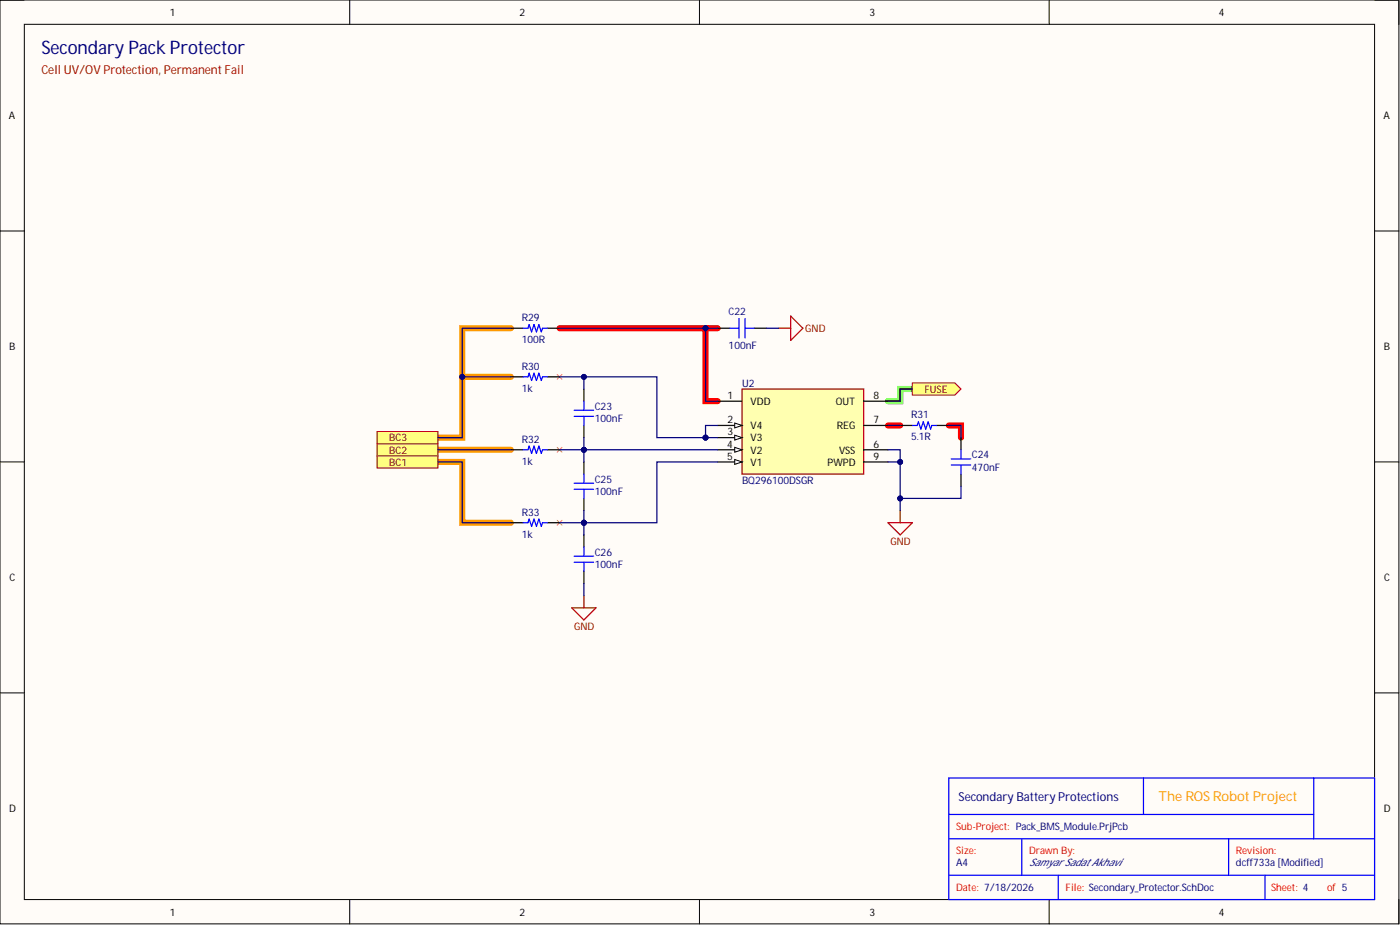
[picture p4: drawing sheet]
<svg xmlns="http://www.w3.org/2000/svg" width="292mm" height="193mm" viewBox="0 0 292 193" stroke-linecap="round" stroke-linejoin="round" font-family="sans-serif">
<path d="M0 0h291.9v192.7h-291.9z" fill-rule="evenodd" fill="#fffcf8"/>
<path d="M0 0h291.9v192.7h-291.9z" fill="none" stroke="#000" stroke-width=".21"/>
<path d="M5.1 5.1h281.7v182.6h-281.7z" fill-rule="evenodd" fill="#fffcf8"/>
<g fill="none" stroke="#000" stroke-width=".21">
<path d="M0 0h5.1M5.1 5.1h281.7v182.6h-281.7zM73 0v5.1M145.9 0v5.1M218.9 0v5.1M286.8 0h5.1v5.1M0 48.2h5.1M286.8 48.2h5.1M0 96.4h5.1M286.8 96.4h5.1M0 144.6h5.1M286.8 144.6h5.1"/>
<path d="M73 187.7v5M145.9 187.7v5M218.9 187.7v5M291.9 187.7v5"/>
</g>
<path d="M96.4 78.6h10.2M106.6 68.5h-10.2v22.8h-5M91.4 96.4h5v12.6h10.2M91.4 93.8h15.2" fill="none" stroke="#f90" stroke-width="1.3"/>
<path d="M116.7 68.5h30.5v15.2h2.5M147.2 68.5h2.5M185.3 88.8h2.5M198 88.8h2.5v2.5" fill="none" stroke="#f00" stroke-width="1.3"/>
<path d="M190.4 81.2h-2.6v2.5h-2.5" fill="none" stroke="#0f0" stroke-width="1.3"/>
<path d="M198 162.3h88.8v25.4h-88.8zM198 175h88.8M198 169.9h76.1M213.2 175v7.6M238.6 162.3v7.6M256.3 175v7.6M274.1 162.3v12.7M198 182.6h88.8M220.8 182.6v5.1M264 182.6v5.1" fill="none" stroke="#00f" stroke-width=".25"/>
<path d="M190.4 79.9h8.8l1.3 1.3-1.3 1.2h-8.8z" fill-rule="evenodd" fill="#ffff80"/>
<path d="M190.4 79.9h8.8l1.3 1.3-1.3 1.2h-8.8z" fill="none" stroke="#800000" stroke-width=".21"/>
<path d="M78.7 92.6h12.7v2.5h-12.7z" fill-rule="evenodd" fill="#ffff80"/>
<path d="M78.7 92.6h12.7v2.5h-12.7z" fill="none" stroke="#800000" stroke-width=".21"/>
<path d="M78.7 95.1h12.7v2.5h-12.7z" fill-rule="evenodd" fill="#ffff80"/>
<path d="M78.7 95.1h12.7v2.5h-12.7z" fill="none" stroke="#800000" stroke-width=".21"/>
<path d="M78.7 90h12.7v2.6h-12.7z" fill-rule="evenodd" fill="#ffff80"/>
<path d="M78.7 90h12.7v2.6h-12.7z" fill="none" stroke="#800000" stroke-width=".21"/>
<path d="M116.2 78.1l1.1 1M117.3 78.1l-1.1 1M116.2 93.3l1.1 1M117.3 93.3l-1.1 1M116.2 108.5l1.1 1.1M117.3 108.5l-1.1 1.1" fill="none" stroke="#dd7e6b" stroke-width=".21"/>
<path d="M162.4 68.5h2.6M165 65.9l2.5 2.6-2.5 2.5zM185.3 109h5.1l-2.6 2.6zM187.8 106.5v2.5M119.3 126.8h5.1l-2.6 2.5zM121.8 124.3v2.5" fill="none" stroke="#800000" stroke-width=".25"/>
<g fill="none" stroke="#000" stroke-width=".25">
<path d="M106.6 78.6h2.5M106.6 68.5h2.5M114.2 78.6h2.5M114.2 68.5h2.5M149.7 68.5h2.6M157.4 68.5h2.5M106.6 93.8h2.5M114.2 93.8h2.5M121.8 81.2v2.5M121.8 88.8v2.5M121.8 96.4v2.5M106.6 109h2.5"/>
<path d="M114.2 109h2.5M121.8 104v2.5M121.8 111.6v2.5M121.8 119.2v2.5"/>
</g>
<g fill="none" stroke="#00f" stroke-width=".25">
<path d="M109.1 78.6h1l.3-.7 .5 1.5 .5-1.5 .5 1.5 .5-1.5 .5 1.5 .3-.8h1M109.1 68.5h1l.3-.8 .5 1.5 .5-1.5 .5 1.5 .5-1.5 .5 1.5 .3-.7h1M152.3 68.5h1.9M154.2 66.4v4.1M155.5 68.5h1.9M155.5 66.4v4.1M109.1 93.8h1l.3-.7 .5 1.5 .5-1.5 .5 1.5 .5-1.5 .5 1.5 .3-.8h1M119.8 85.6h4.1M119.8 86.9h4.1M121.8 83.7v1.9M121.8 86.9v1.9M121.8 98.9v1.9"/>
<path d="M109.1 109h1l.3-.7 .5 1.5 .5-1.5 .5 1.5 .5-1.5 .5 1.5 .3-.8h1M119.8 100.8h4.1M119.8 102.1h4.1M119.8 116h4.1M119.8 117.3h4.1M121.8 102.1v1.9M121.8 114.1v1.9M121.8 117.3v1.9"/>
</g>
<path d="M154.8 81.2h25.4v17.7h-25.4z" fill-rule="evenodd" fill="#ffffb0"/>
<path d="M154.8 81.2h25.4v17.7h-25.4z" fill="none" stroke="#980000" stroke-width=".25"/>
<path d="M149.7 83.7h5.1M149.7 88.8h5.1" fill="none" stroke="#000" stroke-width=".25"/>
<path d="M153.3 88.3l1.5 .5-1.5 .5z" fill="#f8fcff"/>
<path d="M153.3 88.3l1.5 .5-1.5 .5z" fill="none" stroke="#000" stroke-width=".21"/>
<path d="M149.7 91.3h5.1" fill="none" stroke="#000" stroke-width=".25"/>
<path d="M153.3 90.8l1.5 .5-1.5 .5z" fill="#f8fcff"/>
<path d="M153.3 90.8l1.5 .5-1.5 .5z" fill="none" stroke="#000" stroke-width=".21"/>
<path d="M149.7 93.8h5.1" fill="none" stroke="#000" stroke-width=".25"/>
<path d="M153.3 93.3l1.5 .5-1.5 .5z" fill="#f8fcff"/>
<path d="M153.3 93.3l1.5 .5-1.5 .5z" fill="none" stroke="#000" stroke-width=".21"/>
<path d="M149.7 96.4h5.1" fill="none" stroke="#000" stroke-width=".25"/>
<path d="M153.3 95.9l1.5 .5-1.5 .5z" fill="#f8fcff"/>
<path d="M153.3 95.9l1.5 .5-1.5 .5z" fill="none" stroke="#000" stroke-width=".21"/>
<path d="M180.2 93.8h5.1M180.2 88.8h5.1M180.2 83.7h5.1M180.2 96.4h5.1M187.8 88.8h2.6M195.4 88.8h2.6M200.5 91.3v2.5M200.5 98.9v2.5" fill="none" stroke="#000" stroke-width=".25"/>
<path d="M190.4 88.8h1l.2-.8 .5 1.5 .5-1.5 .5 1.5 .6-1.5 .5 1.5 .2-.7h1M198.5 95.7h4M198.5 97h4M200.5 93.8v1.9M200.5 97v1.9" fill="none" stroke="#00f" stroke-width=".25"/>
<path d="M91.4 96.4h5v12.6h10.2M91.4 93.8h15.2M121.8 91.3v2.5h-5.1" fill="none" stroke="#000080" stroke-width=".25"/>
<circle cx="121.8" cy="93.8" r=".51" fill="#000080"/>
<circle cx="121.8" cy="93.8" r=".51" fill="none" stroke="#000080" stroke-width=".21"/>
<path d="M121.8 106.5v2.5" fill="none" stroke="#000080" stroke-width=".25"/>
<circle cx="121.8" cy="109" r=".51" fill="#000080"/>
<circle cx="121.8" cy="109" r=".51" fill="none" stroke="#000080" stroke-width=".21"/>
<path d="M121.8 93.8v2.6" fill="none" stroke="#000080" stroke-width=".25"/>
<circle cx="121.8" cy="93.8" r=".51" fill="#000080"/>
<circle cx="121.8" cy="93.8" r=".51" fill="none" stroke="#000080" stroke-width=".21"/>
<path d="M116.7 109h5.1" fill="none" stroke="#000080" stroke-width=".25"/>
<circle cx="121.8" cy="109" r=".51" fill="#000080"/>
<circle cx="121.8" cy="109" r=".51" fill="none" stroke="#000080" stroke-width=".21"/>
<path d="M116.7 78.6h5.1v2.6" fill="none" stroke="#000080" stroke-width=".25"/>
<circle cx="121.8" cy="78.6" r=".51" fill="#000080"/>
<circle cx="121.8" cy="78.6" r=".51" fill="none" stroke="#000080" stroke-width=".21"/>
<path d="M121.8 78.6h15.3v12.7h10.1" fill="none" stroke="#000080" stroke-width=".25"/>
<circle cx="121.8" cy="78.6" r=".51" fill="#000080"/>
<circle cx="121.8" cy="78.6" r=".51" fill="none" stroke="#000080" stroke-width=".21"/>
<circle cx="147.2" cy="91.3" r=".51" fill="#000080"/>
<circle cx="147.2" cy="91.3" r=".51" fill="none" stroke="#000080" stroke-width=".21"/>
<path d="M121.8 93.8h27.9" fill="none" stroke="#000080" stroke-width=".25"/>
<circle cx="121.8" cy="93.8" r=".51" fill="#000080"/>
<circle cx="121.8" cy="93.8" r=".51" fill="none" stroke="#000080" stroke-width=".21"/>
<path d="M149.7 96.4h-12.6v12.6h-15.3" fill="none" stroke="#000080" stroke-width=".25"/>
<circle cx="121.8" cy="109" r=".51" fill="#000080"/>
<circle cx="121.8" cy="109" r=".51" fill="none" stroke="#000080" stroke-width=".21"/>
<path d="M147.2 91.3h2.5" fill="none" stroke="#000080" stroke-width=".25"/>
<circle cx="147.2" cy="91.3" r=".51" fill="#000080"/>
<circle cx="147.2" cy="91.3" r=".51" fill="none" stroke="#000080" stroke-width=".21"/>
<path d="M149.7 88.8h-2.5v2.5" fill="none" stroke="#000080" stroke-width=".25"/>
<circle cx="147.2" cy="91.3" r=".51" fill="#000080"/>
<circle cx="147.2" cy="91.3" r=".51" fill="none" stroke="#000080" stroke-width=".21"/>
<path d="M185.3 96.4h2.5" fill="none" stroke="#000080" stroke-width=".25"/>
<circle cx="187.8" cy="96.4" r=".51" fill="#000080"/>
<circle cx="187.8" cy="96.4" r=".51" fill="none" stroke="#000080" stroke-width=".21"/>
<path d="M159.9 68.5h2.5M185.3 88.8h2.5M198 88.8h2.5v2.5M200.5 101.4v2.6h-12.7M121.8 121.7v2.6" fill="none" stroke="#000080" stroke-width=".25"/>
<circle cx="187.8" cy="104" r=".51" fill="#000080"/>
<circle cx="187.8" cy="104" r=".51" fill="none" stroke="#000080" stroke-width=".21"/>
<path d="M185.3 93.8h2.5v12.7M190.4 81.2h-2.6v2.5h-2.5" fill="none" stroke="#000080" stroke-width=".25"/>
<circle cx="187.8" cy="96.4" r=".51" fill="#000080"/>
<circle cx="187.8" cy="96.4" r=".51" fill="none" stroke="#000080" stroke-width=".21"/>
<circle cx="187.8" cy="104" r=".51" fill="#000080"/>
<circle cx="187.8" cy="104" r=".51" fill="none" stroke="#000080" stroke-width=".21"/>
<path d="M96.4 78.6h10.2" fill="none" stroke="#000080" stroke-width=".25"/>
<circle cx="96.4" cy="78.6" r=".51" fill="#000080"/>
<circle cx="96.4" cy="78.6" r=".51" fill="none" stroke="#000080" stroke-width=".21"/>
<path d="M106.6 68.5h-10.2v22.8h-5" fill="none" stroke="#000080" stroke-width=".25"/>
<circle cx="96.4" cy="78.6" r=".51" fill="#000080"/>
<circle cx="96.4" cy="78.6" r=".51" fill="none" stroke="#000080" stroke-width=".21"/>
<path d="M121.8 109v2.6" fill="none" stroke="#000080" stroke-width=".25"/>
<circle cx="121.8" cy="109" r=".51" fill="#000080"/>
<circle cx="121.8" cy="109" r=".51" fill="none" stroke="#000080" stroke-width=".21"/>
<path d="M147.2 68.5h2.5" fill="none" stroke="#000080" stroke-width=".25"/>
<circle cx="147.2" cy="68.5" r=".51" fill="#000080"/>
<circle cx="147.2" cy="68.5" r=".51" fill="none" stroke="#000080" stroke-width=".21"/>
<path d="M116.7 68.5h30.5v15.2h2.5" fill="none" stroke="#000080" stroke-width=".25"/>
<circle cx="147.2" cy="68.5" r=".51" fill="#000080"/>
<circle cx="147.2" cy="68.5" r=".51" fill="none" stroke="#000080" stroke-width=".21"/>
<text font-size="3.9" fill="#000080" x="8.6" y="11.3">Secondary Pack Protector</text>
<text font-size="2.8" fill="#ffac00" x="241.7" y="167.1">The ROSRobotProject</text>
<text font-size="2.6" fill="#900" x="8.6" y="15.4">Cell UV/OV Protection, Permanent Fail</text>
<text font-size="2.6" fill="#000080" x="200" y="167">Secondary Battery Protections</text>
<g font-size="2.2">
<text x="35.4" y="3.3">1</text>
<text x="108.4" y="3.3">2</text>
<text x="181.4" y="3.3">3</text>
<text x="254.3" y="3.3">4</text>
<text x="1.9" y="24.9">A</text>
<text x="288.7" y="24.9">A</text>
<text x="1.9" y="73.1">B</text>
<text x="288.7" y="73.1">B</text>
<text x="151.8" y="83.2">1</text>
<text x="182.2" y="83.2">8</text>
<text x="151.8" y="88.3">2</text>
<text x="156.6" y="84.5">VDD</text>
<text x="156.6" y="89.6">V4</text>
<text x="174.4" y="84.5">OUT</text>
<text x="174.6" y="89.6">REG</text>
<text x="182.2" y="88.3">7</text>
<text x="151.7" y="93.4">4</text>
<text x="151.7" y="95.9">5</text>
<text x="151.8" y="90.8">3</text>
<text x="156.6" y="92.1">V3</text>
<text x="156.6" y="94.6">V2</text>
<text x="175.1" y="94.6">VSS</text>
<text x="182.2" y="93.4">6</text>
<text x="182.2" y="95.9">9</text>
<text x="156.6" y="97.2">V1</text>
<text x="172.7" y="97.2">PWPD</text>
<text x="2" y="121.3">C</text>
<text x="288.8" y="121.3">C</text>
<text x="1.9" y="169.4">D</text>
<text x="288.7" y="169.4">D</text>
<text x="35.4" y="191">1</text>
<text x="108.4" y="191">2</text>
<text x="181.4" y="191">3</text>
<text x="254.3" y="191">4</text>
</g>
<g font-size="2.2" fill="#000080">
<text x="152" y="65.7">C22</text>
<text x="108.9" y="67">R29</text>
<text x="108.9" y="71.6">100R</text>
<text x="108.9" y="77.1">R30</text>
<text x="152" y="72.8">100nF</text>
<text x="108.9" y="81.7">1k</text>
<text x="154.8" y="80.7">U2</text>
<text x="124.1" y="85.5">C23</text>
<text x="124.1" y="88">100nF</text>
<text x="190.1" y="87.3">R31</text>
<text x="108.9" y="92.4">R32</text>
<text x="190.1" y="91.8">5.1R</text>
<text x="202.8" y="95.6">C24</text>
<text x="108.9" y="96.9">1k</text>
<text x="124.1" y="100.7">C25</text>
<text x="154.8" y="101">BQ296100DSGR</text>
<text x="202.8" y="98.2">470nF</text>
<text x="108.9" y="107.6">R33</text>
<text x="124.1" y="103.3">100nF</text>
<text x="108.9" y="112.1">1k</text>
<text x="124.1" y="115.9">C26</text>
<text x="124.1" y="118.5">100nF</text>
<text x="199.5" y="180.6">A4</text>
<text x="214.7" y="180.6">Samyar Sadat Akhavi</text>
<text x="257.9" y="180.6">dcff733a [Modified]</text>
</g>
<g font-size="2.2" fill="#800000">
<text x="168" y="69.3">GND</text>
<text x="192.9" y="82">FUSE</text>
<text x="81.2" y="94.6">BC2</text>
<text x="81.2" y="92.1">BC3</text>
<text x="81.2" y="97.2">BC1</text>
<text x="185.8" y="113.7">GND</text>
<text x="119.8" y="131.4">GND</text>
</g>
<g font-size="2.2" fill="#f00">
<text x="199.5" y="173.3">Sub-Project: Pack_BMS_Module.PrjPcb</text>
<text x="199.5" y="178.1">Size:</text>
<text x="214.7" y="178.1">Drawn By:</text>
<text x="257.9" y="178.1">Revision:</text>
<text x="199.5" y="185.9">Date: 7/18/2026</text>
<text x="222.3" y="185.9">File: Secondary_Protector.SchDoc</text>
<text x="265.2" y="185.9">Sheet: 4</text>
<text x="276.9" y="185.9">of 5</text>
</g>
</svg>
